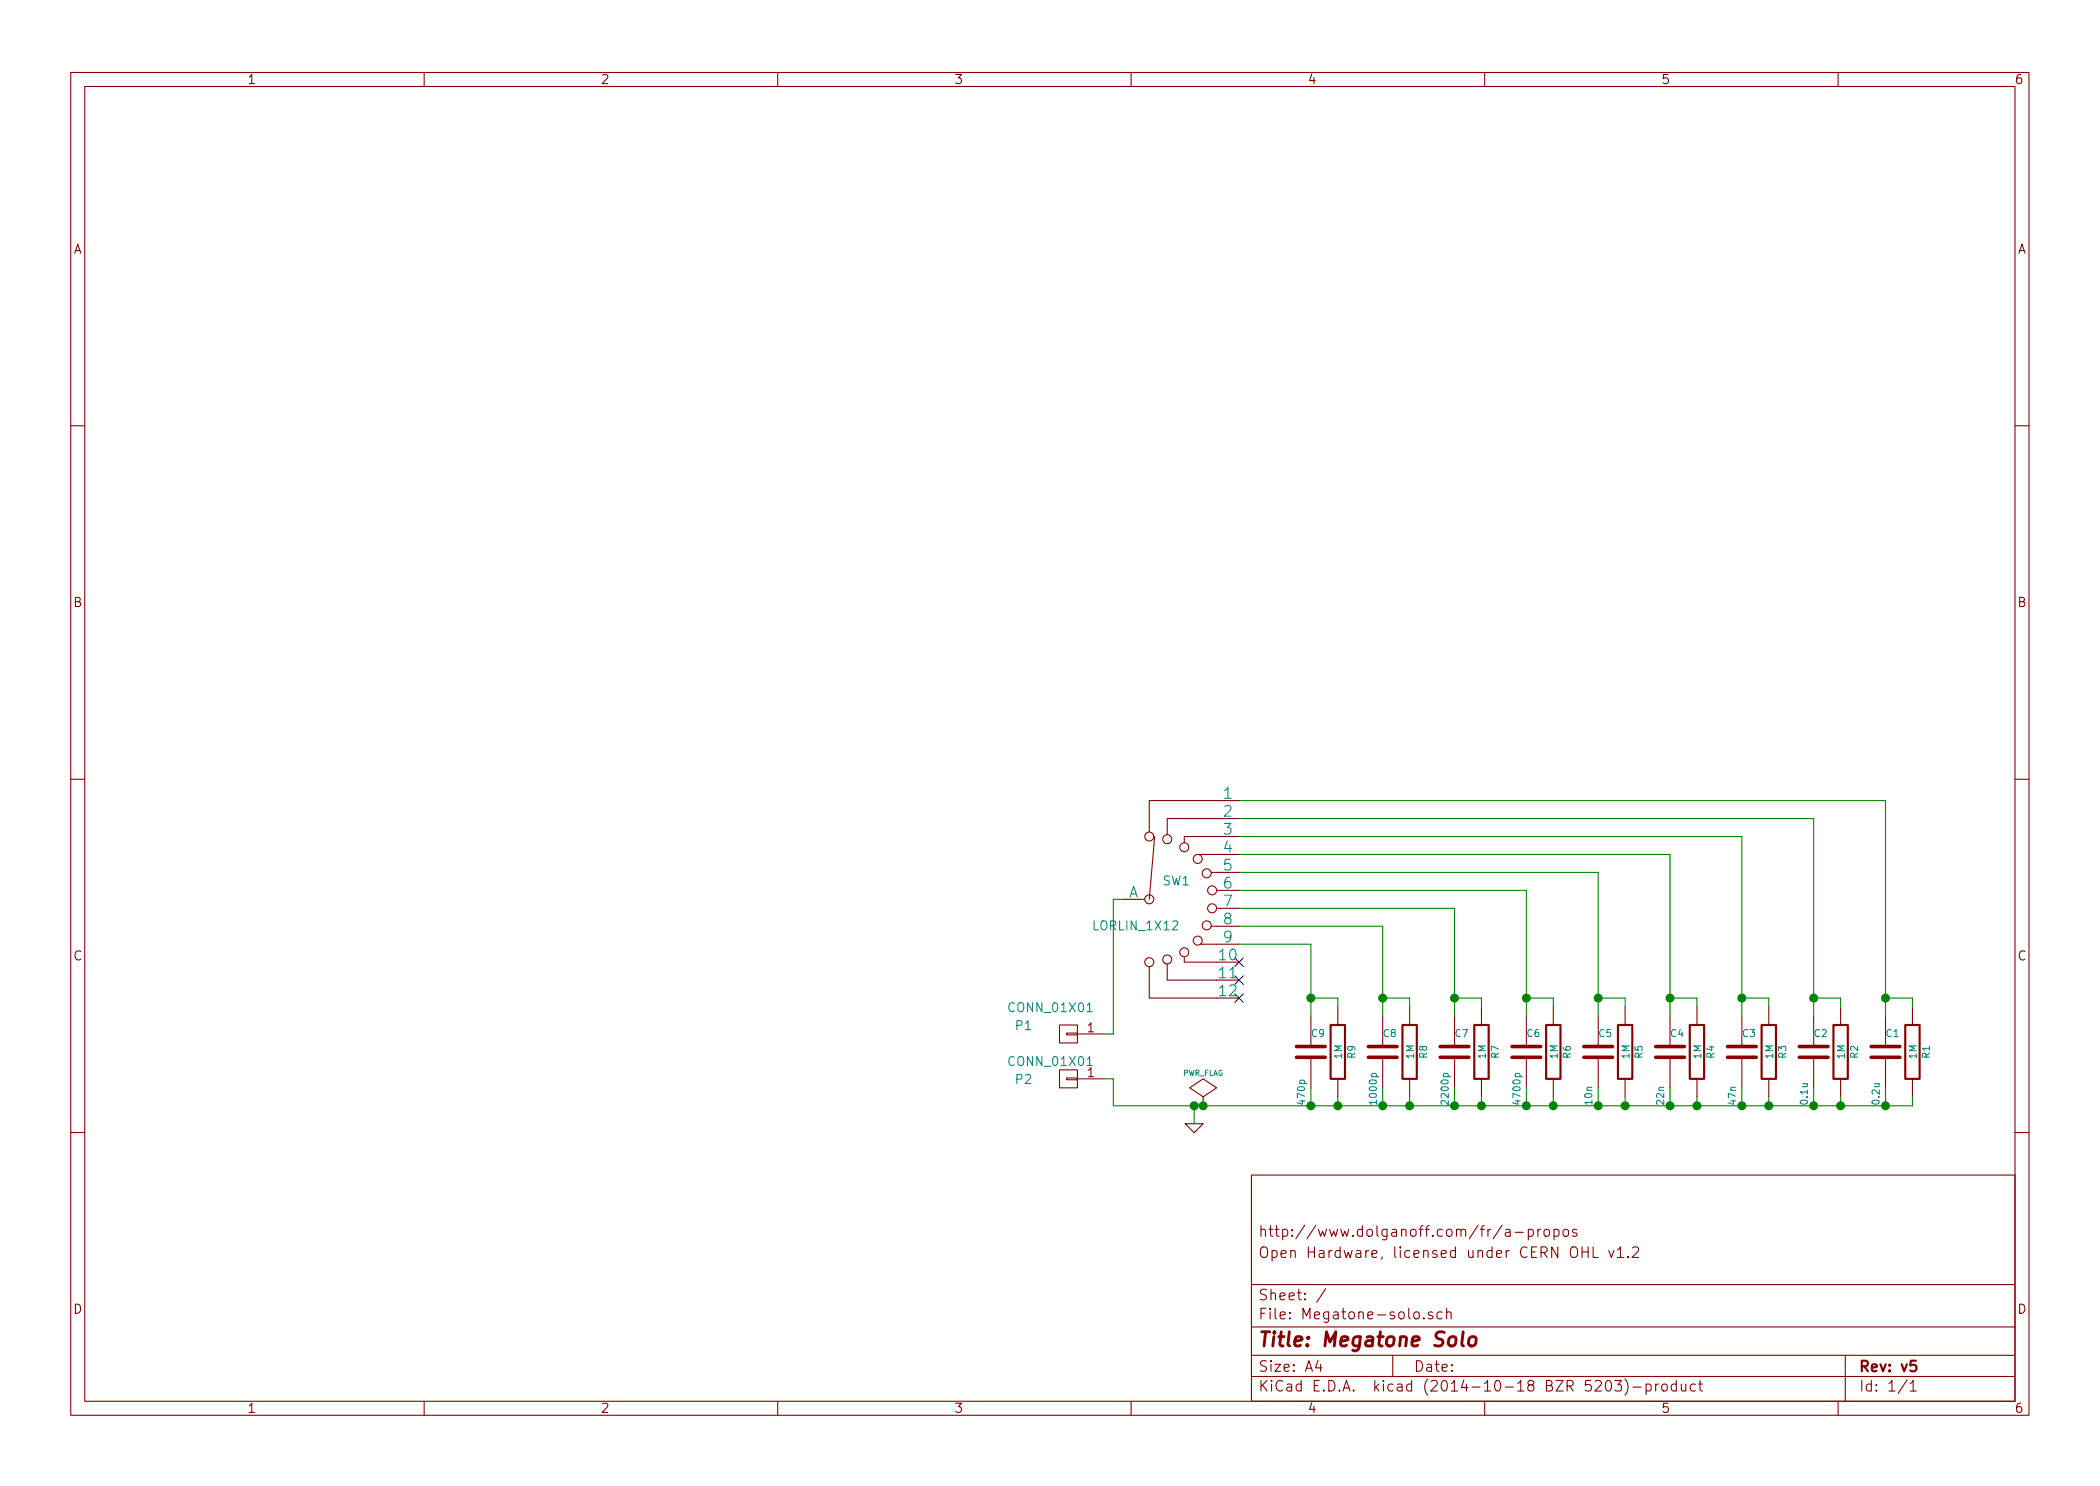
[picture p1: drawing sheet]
EESchema Schematic File Version 2
LIBS:USER
LIBS:conn
LIBS:device
LIBS:linear
LIBS:Megatone-solo-cache
EELAYER 25 0
EELAYER END
$Descr A4 11693 8268
encoding utf-8
Sheet 1 1
Title "Megatone Solo"
Date ""
Rev "v5"
Comp ""
Comment1 "Open Hardware, licensed under CERN OHL v1.2"
Comment2 "http://www.dolganoff.com/fr/a-propos"
Comment3 ""
Comment4 ""
$EndDescr
$Comp
L C C9
U 1 1
P 7300 5850
F 0 "C9" H 7300 5950 40  0000 L CNN
F 1 "470p" V 7250 5550 40  0000 L CNN
F 2 "libcms:SM0805" H 7338 5700 30  0001 C CNN
F 3 "" H 7300 5850 60  0000 C CNN
	1    7300 5850
	1    0    0    -1  
$EndComp
$Comp
L R R9
U 1 1
P 7450 5850
F 0 "R9" V 7530 5850 40  0000 C CNN
F 1 "1M" V 7457 5851 40  0000 C CNN
F 2 "libcms:SM0805" V 7380 5850 30  0001 C CNN
F 3 "" H 7450 5850 30  0000 C CNN
	1    7450 5850
	1    0    0    -1  
$EndComp
$Comp
L C C8
U 1 1
P 7700 5850
F 0 "C8" H 7700 5950 40  0000 L CNN
F 1 "1000p" V 7650 5550 40  0000 L CNN
F 2 "libcms:SM0805" H 7738 5700 30  0001 C CNN
F 3 "" H 7700 5850 60  0000 C CNN
	1    7700 5850
	1    0    0    -1  
$EndComp
$Comp
L R R8
U 1 1
P 7850 5850
F 0 "R8" V 7930 5850 40  0000 C CNN
F 1 "1M" V 7857 5851 40  0000 C CNN
F 2 "libcms:SM0805" V 7780 5850 30  0001 C CNN
F 3 "" H 7850 5850 30  0000 C CNN
	1    7850 5850
	1    0    0    -1  
$EndComp
$Comp
L C C7
U 1 1
P 8100 5850
F 0 "C7" H 8100 5950 40  0000 L CNN
F 1 "2200p" V 8050 5550 40  0000 L CNN
F 2 "libcms:SM0805" H 8138 5700 30  0001 C CNN
F 3 "" H 8100 5850 60  0000 C CNN
	1    8100 5850
	1    0    0    -1  
$EndComp
$Comp
L R R7
U 1 1
P 8250 5850
F 0 "R7" V 8330 5850 40  0000 C CNN
F 1 "1M" V 8257 5851 40  0000 C CNN
F 2 "libcms:SM0805" V 8180 5850 30  0001 C CNN
F 3 "" H 8250 5850 30  0000 C CNN
	1    8250 5850
	1    0    0    -1  
$EndComp
$Comp
L C C6
U 1 1
P 8500 5850
F 0 "C6" H 8500 5950 40  0000 L CNN
F 1 "4700p" V 8450 5550 40  0000 L CNN
F 2 "libcms:SM0805" H 8538 5700 30  0001 C CNN
F 3 "" H 8500 5850 60  0000 C CNN
	1    8500 5850
	1    0    0    -1  
$EndComp
$Comp
L R R6
U 1 1
P 8650 5850
F 0 "R6" V 8730 5850 40  0000 C CNN
F 1 "1M" V 8657 5851 40  0000 C CNN
F 2 "libcms:SM0805" V 8580 5850 30  0001 C CNN
F 3 "" H 8650 5850 30  0000 C CNN
	1    8650 5850
	1    0    0    -1  
$EndComp
$Comp
L C C5
U 1 1
P 8900 5850
F 0 "C5" H 8900 5950 40  0000 L CNN
F 1 "10n" V 8850 5550 40  0000 L CNN
F 2 "libcms:SM0805" H 8938 5700 30  0001 C CNN
F 3 "" H 8900 5850 60  0000 C CNN
	1    8900 5850
	1    0    0    -1  
$EndComp
$Comp
L R R5
U 1 1
P 9050 5850
F 0 "R5" V 9130 5850 40  0000 C CNN
F 1 "1M" V 9057 5851 40  0000 C CNN
F 2 "libcms:SM0805" V 8980 5850 30  0001 C CNN
F 3 "" H 9050 5850 30  0000 C CNN
	1    9050 5850
	1    0    0    -1  
$EndComp
$Comp
L C C4
U 1 1
P 9300 5850
F 0 "C4" H 9300 5950 40  0000 L CNN
F 1 "22n" V 9250 5550 40  0000 L CNN
F 2 "libcms:SM0805" H 9338 5700 30  0001 C CNN
F 3 "" H 9300 5850 60  0000 C CNN
	1    9300 5850
	1    0    0    -1  
$EndComp
$Comp
L R R4
U 1 1
P 9450 5850
F 0 "R4" V 9530 5850 40  0000 C CNN
F 1 "1M" V 9457 5851 40  0000 C CNN
F 2 "libcms:SM0805" V 9380 5850 30  0001 C CNN
F 3 "" H 9450 5850 30  0000 C CNN
	1    9450 5850
	1    0    0    -1  
$EndComp
$Comp
L C C3
U 1 1
P 9700 5850
F 0 "C3" H 9700 5950 40  0000 L CNN
F 1 "47n" V 9650 5550 40  0000 L CNN
F 2 "libcms:SM0805" H 9738 5700 30  0001 C CNN
F 3 "" H 9700 5850 60  0000 C CNN
	1    9700 5850
	1    0    0    -1  
$EndComp
$Comp
L R R3
U 1 1
P 9850 5850
F 0 "R3" V 9930 5850 40  0000 C CNN
F 1 "1M" V 9857 5851 40  0000 C CNN
F 2 "libcms:SM0805" V 9780 5850 30  0001 C CNN
F 3 "" H 9850 5850 30  0000 C CNN
	1    9850 5850
	1    0    0    -1  
$EndComp
$Comp
L C C2
U 1 1
P 10100 5850
F 0 "C2" H 10100 5950 40  0000 L CNN
F 1 "0.1u" V 10050 5550 40  0000 L CNN
F 2 "libcms:SM0805" H 10138 5700 30  0001 C CNN
F 3 "" H 10100 5850 60  0000 C CNN
	1    10100 5850
	1    0    0    -1  
$EndComp
$Comp
L R R2
U 1 1
P 10250 5850
F 0 "R2" V 10330 5850 40  0000 C CNN
F 1 "1M" V 10257 5851 40  0000 C CNN
F 2 "libcms:SM0805" V 10180 5850 30  0001 C CNN
F 3 "" H 10250 5850 30  0000 C CNN
	1    10250 5850
	1    0    0    -1  
$EndComp
$Comp
L C C1
U 1 1
P 10500 5850
F 0 "C1" H 10500 5950 40  0000 L CNN
F 1 "0.2u" V 10450 5550 40  0000 L CNN
F 2 "libcms:SM0805" H 10538 5700 30  0001 C CNN
F 3 "" H 10500 5850 60  0000 C CNN
	1    10500 5850
	1    0    0    -1  
$EndComp
$Comp
L R R1
U 1 1
P 10650 5850
F 0 "R1" V 10730 5850 40  0000 C CNN
F 1 "1M" V 10657 5851 40  0000 C CNN
F 2 "libcms:SM0805" V 10580 5850 30  0001 C CNN
F 3 "" H 10650 5850 30  0000 C CNN
	1    10650 5850
	1    0    0    -1  
$EndComp
NoConn ~ 6900 5350
NoConn ~ 6900 5450
NoConn ~ 6900 5550
Wire Wire Line
	7300 5550 7450 5550
Wire Wire Line
	7450 5550 7450 5600
Wire Wire Line
	7300 6050 7300 6150
Wire Wire Line
	6200 6150 10650 6150
Wire Wire Line
	7450 6150 7450 6100
Wire Wire Line
	7700 5150 7700 5650
Wire Wire Line
	7700 5550 7850 5550
Wire Wire Line
	7850 5550 7850 5600
Wire Wire Line
	7700 6150 7700 6050
Wire Wire Line
	7850 6150 7850 6100
Wire Wire Line
	8100 5050 8100 5650
Wire Wire Line
	8100 5550 8250 5550
Wire Wire Line
	8250 5550 8250 5600
Wire Wire Line
	8100 6150 8100 6050
Wire Wire Line
	8250 6150 8250 6100
Wire Wire Line
	8500 4950 8500 5650
Wire Wire Line
	8500 5550 8650 5550
Wire Wire Line
	8650 5550 8650 5600
Wire Wire Line
	8500 6150 8500 6050
Wire Wire Line
	8650 6150 8650 6100
Wire Wire Line
	8900 4850 8900 5650
Wire Wire Line
	8900 5550 9050 5550
Wire Wire Line
	9050 5550 9050 5600
Wire Wire Line
	8900 6150 8900 6050
Wire Wire Line
	9050 6150 9050 6100
Wire Wire Line
	9300 4750 9300 5650
Wire Wire Line
	9300 5550 9450 5550
Wire Wire Line
	9450 5550 9450 5600
Wire Wire Line
	9300 6150 9300 6050
Wire Wire Line
	9450 6150 9450 6100
Wire Wire Line
	9700 4650 9700 5650
Wire Wire Line
	9700 5550 9850 5550
Wire Wire Line
	9850 5550 9850 5600
Wire Wire Line
	9700 6150 9700 6050
Wire Wire Line
	9850 6150 9850 6100
Wire Wire Line
	10100 4550 10100 5650
Wire Wire Line
	10100 5550 10250 5550
Wire Wire Line
	10250 5550 10250 5600
Wire Wire Line
	10100 6150 10100 6050
Wire Wire Line
	10250 6150 10250 6100
Wire Wire Line
	10500 4450 10500 5650
Wire Wire Line
	10500 5550 10650 5550
Wire Wire Line
	10650 5550 10650 5600
Wire Wire Line
	10500 6150 10500 6050
Wire Wire Line
	10650 6150 10650 6100
Wire Wire Line
	7300 5250 7300 5650
Wire Wire Line
	7300 5250 6900 5250
Connection ~ 7300 5550
Wire Wire Line
	7700 5150 6900 5150
Connection ~ 7700 5550
Wire Wire Line
	8100 5050 6900 5050
Connection ~ 8100 5550
Wire Wire Line
	8500 4950 6900 4950
Connection ~ 8500 5550
Wire Wire Line
	8900 4850 6900 4850
Connection ~ 8900 5550
Wire Wire Line
	9300 4750 6900 4750
Connection ~ 9300 5550
Wire Wire Line
	9700 4650 6900 4650
Connection ~ 9700 5550
Wire Wire Line
	10100 4550 6900 4550
Connection ~ 10100 5550
Wire Wire Line
	10500 4450 6900 4450
Connection ~ 10500 5550
Connection ~ 7700 6150
Connection ~ 7450 6150
Connection ~ 8100 6150
Connection ~ 7850 6150
Connection ~ 8500 6150
Connection ~ 8250 6150
Connection ~ 8900 6150
Connection ~ 8650 6150
Connection ~ 9300 6150
Connection ~ 9050 6150
Connection ~ 9700 6150
Connection ~ 9450 6150
Connection ~ 10100 6150
Connection ~ 9850 6150
Connection ~ 10500 6150
Connection ~ 10250 6150
$Comp
L CONN_01X01 P1
U 1 1
P 5950 5750
F 0 "P1" H 6200 5700 50  0000 C CNN
F 1 "CONN_01X01" H 6050 5600 50  0000 C CNN
F 2 "Pin_Headers:Pin_Header_Straight_1x01" H 5950 5750 60  0001 C CNN
F 3 "" H 5950 5750 60  0000 C CNN
	1    5950 5750
	-1   0    0    1   
$EndComp
$Comp
L CONN_01X01 P2
U 1 1
P 5950 6000
F 0 "P2" H 6200 6000 50  0000 C CNN
F 1 "CONN_01X01" H 6050 5900 50  0000 C CNN
F 2 "Pin_Headers:Pin_Header_Straight_1x01" H 5950 6000 60  0001 C CNN
F 3 "" H 5950 6000 60  0000 C CNN
	1    5950 6000
	-1   0    0    1   
$EndComp
Wire Wire Line
	6150 6000 6200 6000
Wire Wire Line
	6200 6000 6200 6150
Connection ~ 7300 6150
$Comp
L LORLIN_1X12 SW1
U 1 1
P 6400 5000
F 0 "SW1" H 6550 5100 50  0000 C CNN
F 1 "LORLIN_1X12" H 6325 4850 50  0000 C CNN
F 2 "Custom:Lorlin_CK_1p12t" H 6055 4945 60  0001 C CNN
F 3 "" H 6055 4945 60  0000 C CNN
	1    6400 5000
	1    0    0    -1  
$EndComp
Wire Wire Line
	6250 5000 6200 5000
Wire Wire Line
	6200 5000 6200 5750
Wire Wire Line
	6200 5750 6150 5750
$Comp
L GND #PWR01
U 1 1
P 6650 6250
F 0 "#PWR01" H 6650 6250 30  0001 C CNN
F 1 "GND" H 6650 6180 30  0001 C CNN
F 2 "" H 6650 6250 60  0000 C CNN
F 3 "" H 6650 6250 60  0000 C CNN
	1    6650 6250
	1    0    0    -1  
$EndComp
Wire Wire Line
	6650 6250 6650 6150
Connection ~ 6650 6150
$Comp
L PWR_FLAG #FLG02
U 1 1
P 6700 6150
F 0 "#FLG02" H 6700 6245 30  0001 C CNN
F 1 "PWR_FLAG" H 6700 6330 30  0000 C CNN
F 2 "" H 6700 6150 60  0000 C CNN
F 3 "" H 6700 6150 60  0000 C CNN
	1    6700 6150
	1    0    0    -1  
$EndComp
Connection ~ 6700 6150
$EndSCHEMATC
